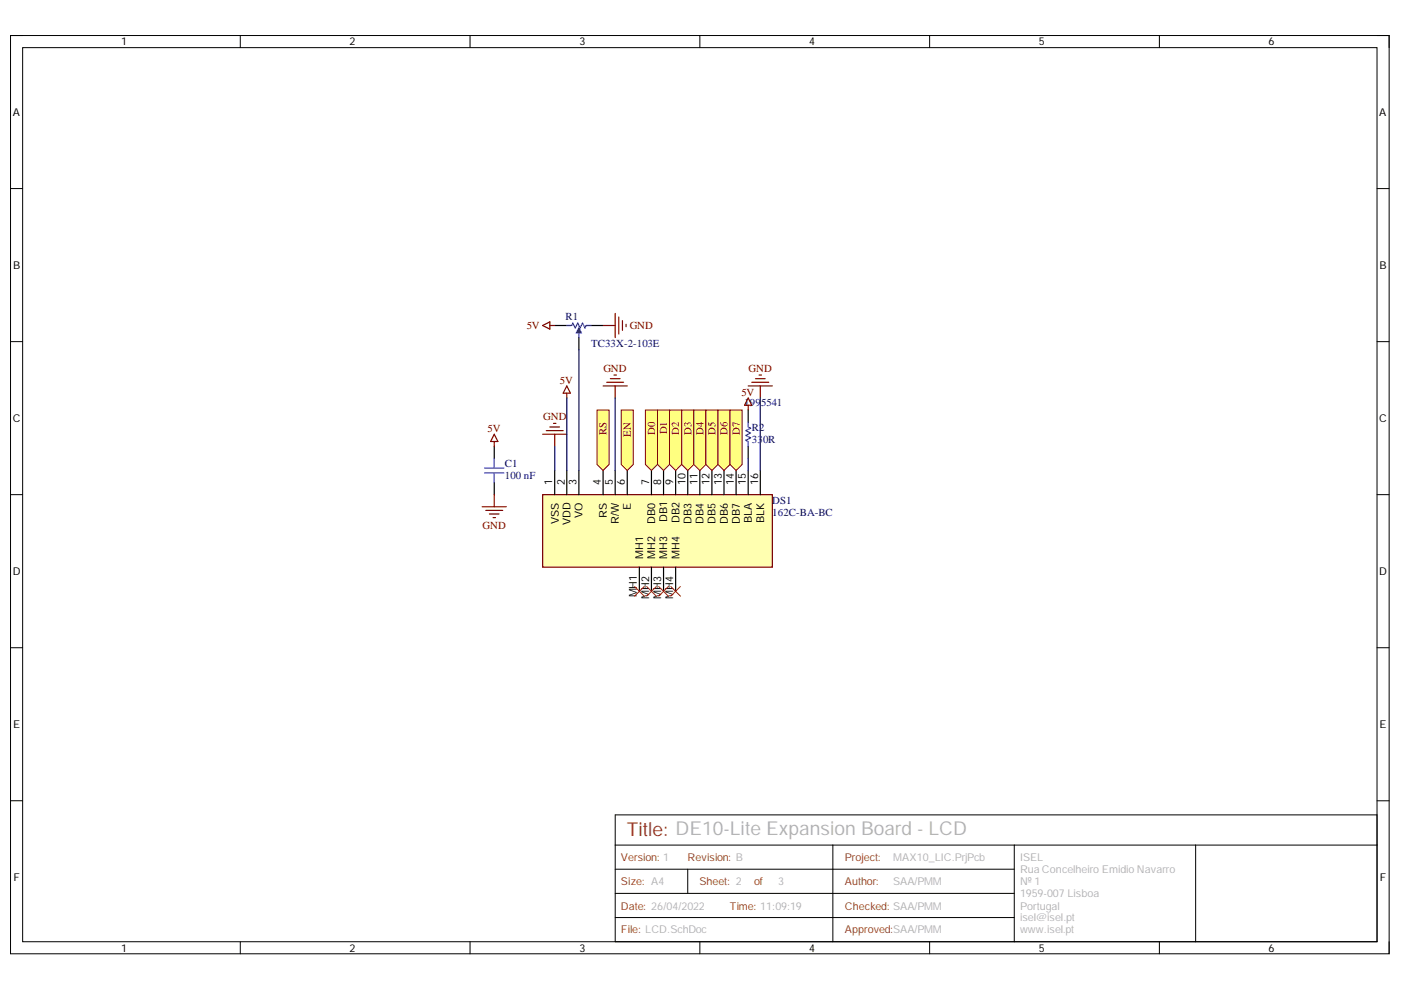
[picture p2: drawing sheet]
<svg xmlns="http://www.w3.org/2000/svg" width="297mm" height="210mm" viewBox="0 0 297 210" stroke-linecap="round" stroke-linejoin="round" font-family="sans-serif">
<path d="M2.2 7.5h292.3v194.7h-292.3z" fill="none" stroke="#000" stroke-width=".21"/>
<path d="M4.8 10.1h287.2v189.6h-287.2z" fill-rule="evenodd" fill="#fff"/>
<g fill="none" stroke="#000" stroke-width=".21">
<path d="M2.2 7.5h2.6M4.8 10.1h287.2v189.6h-287.2zM50.9 7.5v2.6M99.7 7.5v2.6M148.4 7.5v2.6M197.1 7.5v2.6M245.8 7.5v2.6M292 7.5h2.5v2.6M2.2 40h2.6M292 40h2.5M2.2 72.4h2.6M292 72.4h2.5"/>
<path d="M2.2 104.9h2.6M292 104.9h2.5M2.2 137.3h2.6M292 137.3h2.5M2.2 169.8h2.6M130.4 179.2h161.6M130.4 172.8h161.6v26.9h-161.6zM176.6 179.2v20.5M215 179.2v20.5M253.5 179.2v20.5M292 169.8h2.5M50.9 199.7v2.5"/>
<path d="M99.7 199.7v2.5M130.4 194.5h84.6M130.4 189.4h84.6M130.4 184.3h84.6M145.8 184.3v5.1M148.4 199.7v2.5M197.1 199.7v2.5M245.8 199.7v2.5M294.5 199.7v2.5"/>
</g>
<path d="M115 104.9h48.8v15.3h-48.8z" fill-rule="evenodd" fill="#ffffb0"/>
<path d="M115 92.1h5.2M115.8 91.3h3.6M116.6 90.5h2M117.4 89.8h.5M117.6 92.1v2.5M120.2 81.8l.7 1.6h-1.5zM120.2 83.4v1M115 104.9h48.8v15.3h-48.8z" fill="none" stroke="#800000" stroke-width=".25"/>
<g fill="none" stroke="#000" stroke-width=".25">
<path d="M117.6 69h2.6M122.7 71.6v2.5M125.3 69h2.6M117.6 99.8v5.1M120.2 99.8v5.1M122.7 99.8v5.1M127.9 99.8v5.1M130.4 99.8v5.1M133 99.8v5.1M138.1 99.8v5.1M140.7 99.8v5.1M143.2 99.8v5.1"/>
<path d="M145.8 99.8v5.1M148.4 99.8v5.1M150.9 99.8v5.1M153.5 99.8v5.1M156.1 99.8v5.1M158.6 99.8v5.1M161.2 99.8v5.1M135.6 120.2v5.2M138.1 120.2v5.2M140.7 120.2v5.2M143.2 120.2v5.2"/>
</g>
<path d="M120.2 69h1l.3-.5 .5 1 .5-1 .5 1 .5-1 .5 1 .3-.5h1M122.7 70.6v1" fill="none" stroke="#00f" stroke-width=".25"/>
<path d="M122.7 69.5l.5 1.1h-1z" fill="#00f"/>
<path d="M122.7 69.5l.5 1.1h-1z" fill="none" stroke="#00f" stroke-width=".25"/>
<path d="M115 69l1.6-.8v1.6zM116.6 69h1M127.9 69h2.5M130.4 66.5v5.1M131.2 67.2v3.6M132 68v2M132.7 68.8v.5" fill="none" stroke="#800000" stroke-width=".25"/>
<path d="M126.6 86.9h2.5v11.6l-1.2 1.3-1.3-1.3z" fill-rule="evenodd" fill="#ffff80"/>
<path d="M126.6 86.9h2.5v11.6l-1.2 1.3-1.3-1.3z" fill="none" stroke="#800000" stroke-width=".21"/>
<path d="M136.8 86.9h2.6v11.6l-1.3 1.3-1.3-1.3z" fill-rule="evenodd" fill="#ffff80"/>
<path d="M136.8 86.9h2.6v11.6l-1.3 1.3-1.3-1.3z" fill="none" stroke="#800000" stroke-width=".21"/>
<path d="M139.4 86.9h2.6v11.6l-1.3 1.3-1.3-1.3z" fill-rule="evenodd" fill="#ffff80"/>
<path d="M139.4 86.9h2.6v11.6l-1.3 1.3-1.3-1.3z" fill="none" stroke="#800000" stroke-width=".21"/>
<path d="M134.5 124.3l2.1 2.1M136.6 124.3l-2.1 2.1M137.1 124.3l2 2.1M139.1 124.3l-2 2.1M139.7 124.3l2 2.1M141.7 124.3l-2 2.1M142.2 124.3l2.1 2.1M144.3 124.3l-2.1 2.1" fill="none" stroke="#f00" stroke-width=".21"/>
<path d="M104.8 94.6v2.6M158.6 86.9v2.6M158.6 94.6v2.6M104.8 102.3v2.6" fill="none" stroke="#000" stroke-width=".25"/>
<path d="M102.7 99.2h4.1M104.8 97.2v2M158.1 93.4l.5 .2v1M158.6 89.5v1l.5 .3M102.7 100.3h4.1M104.8 100.3v2" fill="none" stroke="#00f" stroke-width=".25"/>
<path d="M122.7 74.1v25.7M117.6 94.6v5.2M120.2 84.4v15.4" fill="none" stroke="#000080" stroke-width=".25"/>
<g fill="none" stroke="#800000" stroke-width=".25">
<path d="M130.2 79.5h.5M160.9 79.5h.6M104.8 93.6v1M104.8 92.1l.8 1.5h-1.6zM127.9 81.8h5.1M128.6 81.1h3.6M129.4 80.3h2.1M130.4 81.8v2.6M157.9 85.9h1.5M158.6 85.9v1M158.6 81.8h5.2M159.4 81.1h3.6"/>
<path d="M160.2 80.3h2M161.2 81.8v2.6M102.2 107.4h5.2M103 108.2h3.6M103.8 109h2M104.5 109.7h.5M104.8 104.9v2.5"/>
</g>
<g font-size="13.1" fill="#000080">
<text x="131.6" y="95.8">POEN</text>
<text x="152" y="95.8">POD6</text>
<text x="154.5" y="95.8">POD7</text>
</g>
<g font-size="13.1" fill="#800000">
<text x="144.3" y="95.8">POD3</text>
<text x="149.6" y="95.8">POD5</text>
</g>
<text font-size="4.1" fill="#963727" x="132.9" y="177.3">Title: DE10-Lite Expansion Board - LCD</text>
<g font-size="2.3">
<text x="25.7" y="9.6">1</text>
<text x="74.1" y="9.6">2</text>
<text x="122.9" y="9.6">3</text>
<text x="171.6" y="9.6">4</text>
<text x="220.2" y="9.6">5</text>
<text x="269" y="9.6">6</text>
<text x="2.7" y="24.6">A</text>
<text x="292.4" y="24.6">A</text>
<text x="2.8" y="57.1">B</text>
<text x="292.5" y="57.1">B</text>
<text x="2.7" y="89.5">C</text>
<text x="292.4" y="89.5">C</text>
<text x="117.1" y="102.8" transform="rotate(-90 117.1 102.8)">1</text>
<text x="119.7" y="102.8" transform="rotate(-90 119.7 102.8)">2</text>
<text x="122.3" y="102.8" transform="rotate(-90 122.3 102.8)">3</text>
<text x="127.4" y="102.8" transform="rotate(-90 127.4 102.8)">4</text>
<text x="130" y="102.8" transform="rotate(-90 130 102.8)">5</text>
<text x="132.5" y="102.8" transform="rotate(-90 132.5 102.8)">6</text>
<text x="137.7" y="102.8" transform="rotate(-90 137.7 102.8)">7</text>
<text x="140.2" y="102.8" transform="rotate(-90 140.2 102.8)">8</text>
<text x="142.7" y="102.8" transform="rotate(-90 142.7 102.8)">9</text>
<text x="145.4" y="102.8" transform="rotate(-90 145.4 102.8)">10</text>
<text x="147.9" y="102.8" transform="rotate(-90 147.9 102.8)">11</text>
<text x="150.4" y="102.8" transform="rotate(-90 150.4 102.8)">12</text>
<text x="153.1" y="102.8" transform="rotate(-90 153.1 102.8)">13</text>
<text x="155.6" y="102.8" transform="rotate(-90 155.6 102.8)">14</text>
<text x="158.1" y="102.8" transform="rotate(-90 158.1 102.8)">15</text>
<text x="160.8" y="102.8" transform="rotate(-90 160.8 102.8)">16</text>
<text x="118.5" y="111.1" transform="rotate(-90 118.5 111.1)">VSS</text>
<text x="121" y="111.3" transform="rotate(-90 121 111.3)">VDD</text>
<text x="123.5" y="109.8" transform="rotate(-90 123.5 109.8)">VO</text>
<text x="128.7" y="109.7" transform="rotate(-90 128.7 109.7)">RS</text>
<text x="131.2" y="111" transform="rotate(-90 131.2 111)">R/W</text>
<text x="133.8" y="108" transform="rotate(-90 133.8 108)">E</text>
<text x="138.9" y="111" transform="rotate(-90 138.9 111)">DB0</text>
<text x="141.5" y="110.7" transform="rotate(-90 141.5 110.7)">DB1</text>
<text x="144.1" y="110.9" transform="rotate(-90 144.1 110.9)">DB2</text>
<text x="146.6" y="111" transform="rotate(-90 146.6 111)">DB3</text>
<text x="149.2" y="111" transform="rotate(-90 149.2 111)">DB4</text>
<text x="151.7" y="111" transform="rotate(-90 151.7 111)">DB5</text>
<text x="154.3" y="111" transform="rotate(-90 154.3 111)">DB6</text>
<text x="156.9" y="111" transform="rotate(-90 156.9 111)">DB7</text>
<text x="159.4" y="110.9" transform="rotate(-90 159.4 110.9)">BLA</text>
<text x="162" y="110.9" transform="rotate(-90 162 110.9)">BLK</text>
<text x="136.4" y="118.4" transform="rotate(-90 136.4 118.4)">MH1</text>
<text x="138.9" y="118.4" transform="rotate(-90 138.9 118.4)">MH2</text>
<text x="141.5" y="118.4" transform="rotate(-90 141.5 118.4)">MH3</text>
<text x="144.1" y="118.4" transform="rotate(-90 144.1 118.4)">MH4</text>
<text x="2.7" y="121.9">D</text>
<text x="292.4" y="121.9">D</text>
<text x="135" y="126.6" transform="rotate(-90 135 126.6)">MH1</text>
<text x="137.7" y="127" transform="rotate(-90 137.7 127)">MH2</text>
<text x="140.2" y="127" transform="rotate(-90 140.2 127)">MH3</text>
<text x="142.7" y="127" transform="rotate(-90 142.7 127)">MH4</text>
<text x="2.8" y="154.4">E</text>
<text x="292.5" y="154.4">E</text>
<text x="2.9" y="186.8">F</text>
<text x="292.6" y="186.8">F</text>
<text x="25.7" y="201.8">1</text>
<text x="74.1" y="201.8">2</text>
<text x="122.9" y="201.8">3</text>
<text x="171.6" y="201.8">4</text>
<text x="220.2" y="201.8">5</text>
<text x="269" y="201.8">6</text>
</g>
<g font-size="2.3" fill="#800000">
<text x="111.7" y="69.8">5V</text>
<text x="133.5" y="69.8">GND</text>
<text x="118.7" y="81.3">5V</text>
<text x="127.9" y="78.8">GND</text>
<text x="157.2" y="83.9">5V</text>
<text x="158.7" y="78.8">GND</text>
<text x="115.2" y="89">GND</text>
<text x="103.4" y="91.6">5V</text>
<text x="128.6" y="92.2" transform="rotate(-90 128.6 92.2)">RS</text>
<text x="133.8" y="92.6" transform="rotate(-90 133.8 92.6)">EN</text>
<text x="138.9" y="92.2" transform="rotate(-90 138.9 92.2)">D0</text>
<text x="141.5" y="92.1" transform="rotate(-90 141.5 92.1)">D1</text>
<text x="144" y="92.2" transform="rotate(-90 144 92.2)">D2</text>
<text x="146.6" y="92.2" transform="rotate(-90 146.6 92.2)">D3</text>
<text x="149.2" y="92.2" transform="rotate(-90 149.2 92.2)">D4</text>
<text x="151.7" y="92.2" transform="rotate(-90 151.7 92.2)">D5</text>
<text x="154.2" y="92.2" transform="rotate(-90 154.2 92.2)">D6</text>
<text x="156.9" y="92.2" transform="rotate(-90 156.9 92.2)">D7</text>
<text x="102.3" y="112.1">GND</text>
</g>
<g font-size="2.3" fill="#000080">
<text x="119.9" y="67.8">R1</text>
<text x="125.3" y="73.6">TC33X-2-103E</text>
<text x="157.8" y="86">199</text>
<text x="161.3" y="86">5541</text>
<text x="159.4" y="91.3">R2</text>
<text x="159.4" y="93.9">33</text>
<text x="161.8" y="93.9">0R</text>
<text x="107" y="99">C1</text>
<text x="107" y="101.6">100 nF</text>
<text x="163.7" y="107">DS1</text>
<text x="163.7" y="109.5">162C-BA-BC</text>
</g>
<g font-size="2.3" fill="#963727">
<text x="131.7" y="182.5">Version: 1</text>
<text x="145.8" y="182.5">Revision: B</text>
<text x="179.1" y="182.5">Project:</text>
<text x="131.7" y="187.7">Size: A4</text>
<text x="148.3" y="187.7">Sheet: 2</text>
<text x="159.9" y="187.7">of</text>
<text x="179.1" y="187.7">Author:</text>
<text x="131.7" y="192.8">Date: 26/04/2022</text>
<text x="131.7" y="197.9">File: LCD.SchDoc</text>
<text x="154.8" y="192.8">Time: 11:09:19</text>
<text x="179.1" y="197.9">Approved:SAA/PMM</text>
<text x="179.1" y="192.8">Checked: SAA/PMM</text>
</g>
<g font-size="2.3" fill="#b2b3b3">
<text x="189.4" y="182.5">MAX10_LIC.PrjPcb</text>
<text x="216.3" y="182.5">ISEL</text>
<text x="216.3" y="185.1">Rua Concelheiro Emidio Navarro</text>
<text x="165" y="187.7">3</text>
<text x="189.4" y="187.7">SAA/PMM</text>
<text x="216.3" y="187.7">Nº 1</text>
<text x="216.3" y="190.2">1959-007 Lisboa</text>
<text x="216.3" y="192.8">Portugal</text>
<text x="216.3" y="195.4">isel@isel.pt</text>
<text x="216.3" y="197.9">www.isel.pt</text>
</g>
</svg>
